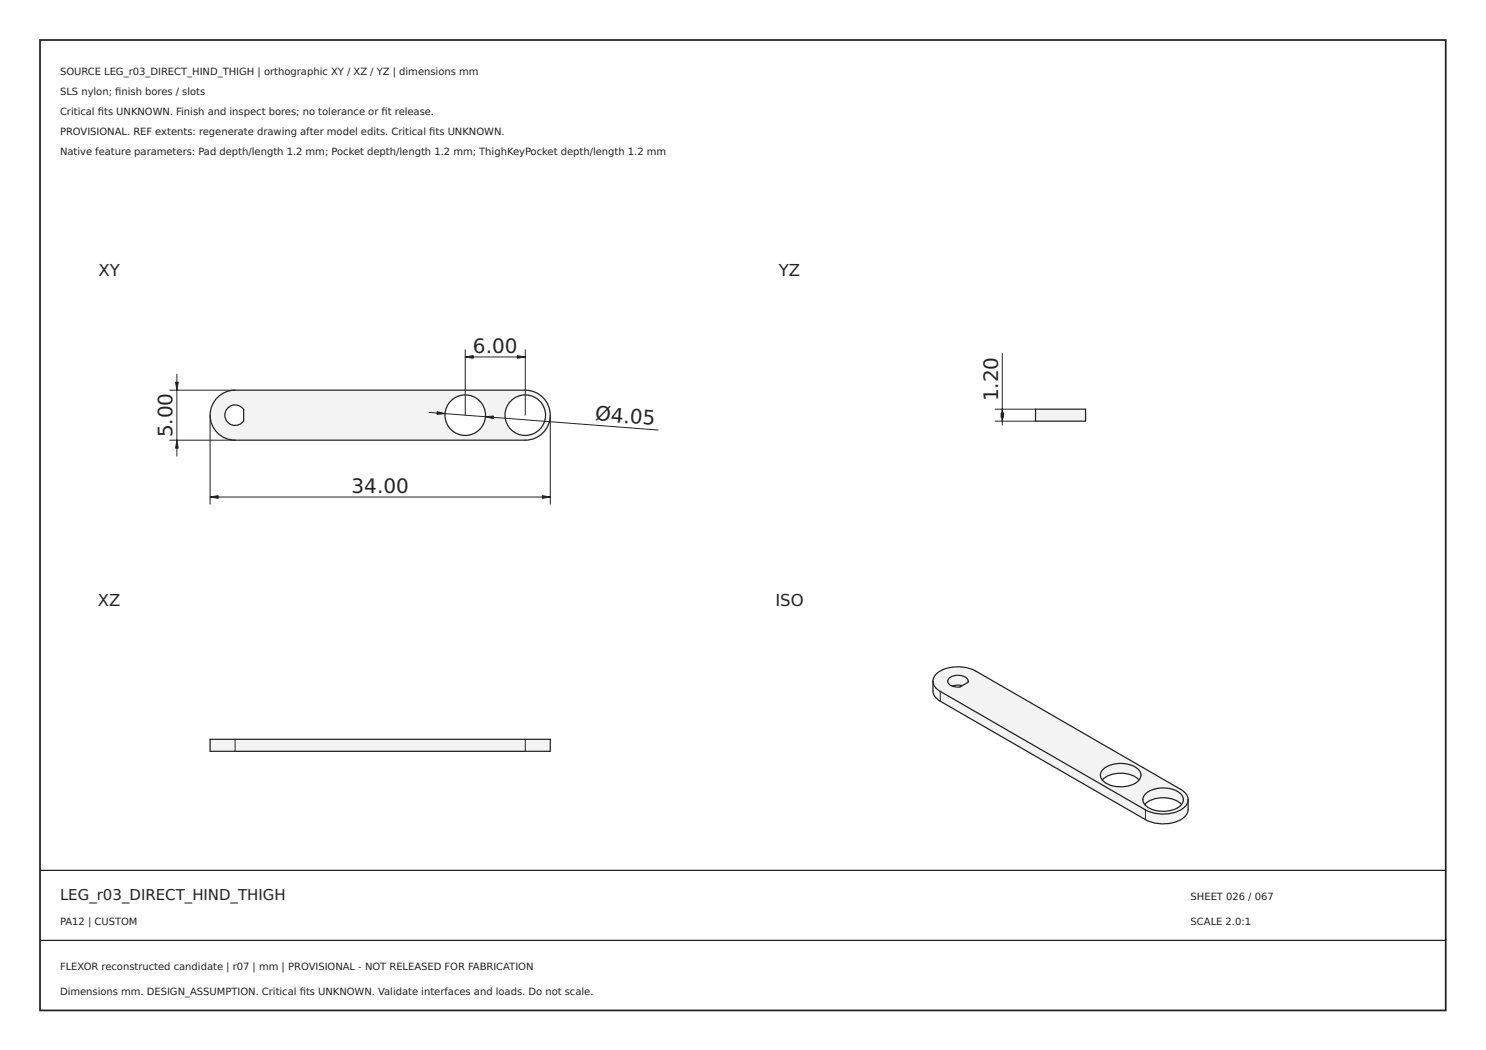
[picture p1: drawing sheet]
<svg xmlns="http://www.w3.org/2000/svg" width="297mm" height="210mm" viewBox="0 0 297 210" stroke-linecap="round" stroke-linejoin="round" font-family="sans-serif">
<path d="M0 0h297v210h-297zM0 0v210h297v-210z" fill="#000"/>
<path d="M8 8h281v194h-281z" fill="none" stroke="#222" stroke-width=".35"/>
<path d="M8 174h281zM8 188h281z" fill="#000" stroke="#222" stroke-width=".25"/>
<path d="M43.2 79.8a5 5 0 0 1 3.8-1.8h58a5 5 0 0 1 5 5 5 5 0 0 1-5 5h-58a5 5 0 0 1-4.5-2.9 5 5 0 0 1 .7-5.3zM45.6 81.5a2.05 2.05 0 0 0 0 3 2.05 2.05 0 0 0 3.1-.4v-2.2a2.05 2.05 0 0 0-3.1-.4zM88.9 83a4.1 4.1 0 0 1 8.1 0 4.1 4.1 0 0 1-8.1 0zM100.9 83a4.1 4.1 0 0 1 8.1 0 4.1 4.1 0 0 1-8.1 0z" fill-rule="evenodd" fill="#f1f3f5"/>
<g fill="none" stroke="#212529" stroke-width=".25">
<path d="M43.2 79.8a5 5 0 0 1 3.8-1.8h58a5 5 0 0 1 5 5 5 5 0 0 1-5 5h-58a5 5 0 0 1-4.5-2.9 5 5 0 0 1 .7-5.3zM45.6 81.5a2.05 2.05 0 0 1 3.1 .4v2.2a2.05 2.05 0 0 1-3.1 .4 2.05 2.05 0 0 1 0-3z"/>
<circle cx="93" cy="83" r="4.1"/>
<circle cx="105" cy="83" r="4.1"/>
</g>
<path d="M33.9 78h13.1M35.4 74.8v16.4M93 71.4h12M93 69.9v13.1M105 69.9v13.1M33.9 88h13.1M42 99.4h68M42 83v17.8M85.8 82.4l45.8 3.6M110 83v17.8" fill="none" stroke="#212529" stroke-width=".2"/>
<g fill="#212529" stroke="#212529" stroke-width=".2">
<path d="M108.4 99.1l1.6 .3-1.6 .2z"/>
<path d="M42 99.4l1.6-.3v.5z"/>
<path d="M35.1 76.4h.5l-.2 1.6z"/>
<path d="M35.4 88l.2 1.6h-.5z"/>
<path d="M97 83.3l1.7-.1-.1 .5z"/>
<path d="M87.4 82.3l1.6 .4-1.7 .1z"/>
<path d="M103.4 71.1l1.6 .3-1.6 .2z"/>
<path d="M93 71.4l1.6-.3v.5z"/>
</g>
<g fill="#f1f3f5">
<path d="M42 147.8h5v2.4h-5z" fill-rule="evenodd"/>
<path d="M47 147.8h58v2.4h-58z" fill-rule="evenodd"/>
<path d="M105 147.8h5v2.4h-5z" fill-rule="evenodd"/>
</g>
<path d="M42 147.8h68v2.4h-68z" fill="none" stroke="#212529" stroke-width=".25"/>
<path d="M47 147.8v2.4M105 147.8v2.4" fill="none" stroke="#212529" stroke-width=".2"/>
<path d="M207 81.8h10v2.4h-10z" fill-rule="evenodd" fill="#f1f3f5"/>
<path d="M207 81.8h10v2.4h-10z" fill="none" stroke="#212529" stroke-width=".25"/>
<path d="M200.4 70.7v14.3M198.9 81.8h8.1M198.9 84.2h8.1" fill="none" stroke="#212529" stroke-width=".2"/>
<g fill="#212529" stroke="#212529" stroke-width=".2">
<path d="M200.4 81.8l.2 1.6h-.5z"/>
<path d="M200.1 82.6h.5l-.2 1.6z"/>
</g>
<g fill="#f1f3f5">
<path d="M186.5 136.2a2.41 2.41 0 0 0 1.5 2v2a2.59 2.59 0 0 1-1.5-2.1z" fill-rule="evenodd"/>
<path d="M188 138.2l41 23.7v2l-41-23.7z" fill-rule="evenodd"/>
<path d="M229 161.9a7.4 7.4 0 0 0 7.9-.6l.5-1 .1-.4a3.4 3.4 0 0 1-.6 3.3 7.4 7.4 0 0 1-7.9 .7z" fill-rule="evenodd"/>
<path d="M187.1 134.8a7.4 7.4 0 0 1 7.9-.7l41 23.7a2.11 2.11 0 0 1 1.5 1.8 2.11 2.11 0 0 1-1.1 2.1 7.7 7.7 0 0 1-7.4 .2l-41-23.7a2.08 2.08 0 0 1-.9-3.4zM189.7 135.6a.94 .94 0 0 0-.2 1 .94 .94 0 0 0 .8 .6l.4 .1a1.95 1.95 0 0 0 1.7-.2l1.1-.8a1.37 1.37 0 0 0-1.5-1.3 2.93 2.93 0 0 0-2.3 .6zM220.7 153.6a1.67 1.67 0 0 0 .4 3 5.7 5.7 0 0 0 6.6-.7 1.65 1.65 0 0 0-.8-2.6 6.1 6.1 0 0 0-6.2 .3zM229.1 158.5a1.67 1.67 0 0 0 .4 3 5.7 5.7 0 0 0 6.7-.7 1.65 1.65 0 0 0-.8-2.6 6.1 6.1 0 0 0-6.3 .3z" fill-rule="evenodd"/>
<path d="M189.7 135.6a2.8 2.8 0 0 1 3.8 .3v.5l-1.1 .7-1.7-.1a.91 .91 0 0 1-1-.3 .91 .91 0 0 1 0-1.1z" fill-rule="evenodd"/>
<path d="M220.7 153.6a5.8 5.8 0 0 1 7 .4 1.48 1.48 0 0 1 0 1.9 5.7 5.7 0 0 0-7.4 0l-.2-.4a1.53 1.53 0 0 1 .6-1.9z" fill-rule="evenodd"/>
<path d="M229.1 158.5a5.8 5.8 0 0 1 7.1 .4 1.48 1.48 0 0 1 0 1.9 5.7 5.7 0 0 0-7.4 0l-.3-.4a1.53 1.53 0 0 1 .6-1.9z" fill-rule="evenodd"/>
</g>
<path d="M186.5 136.2a3.5 3.5 0 0 0 .5 3.2l1 .8 41 23.7a7.4 7.4 0 0 0 7.9-.7 3.4 3.4 0 0 0 .6-3.3M186.5 136.2a2.98 2.98 0 0 1 2.3-2.5 8 8 0 0 1 6.2 .4l41 23.7a2.59 2.59 0 0 1 1.5 2.1M186.5 136.2a2.41 2.41 0 0 0 1.5 2l41 23.7a7.4 7.4 0 0 0 7.9-.6l.5-1 .1-.4M189.7 135.6a2.8 2.8 0 0 1 3.8 .3v.5l-1.6 .9a2 2 0 0 1-2.5-1.1zM192.4 137.1l-1.3-.1-.8 .2M220.3 155.9a5.7 5.7 0 0 1 7.4 0M220.7 153.6a5.8 5.8 0 0 1 7 .4 1.69 1.69 0 0 1-.8 2.6 6.1 6.1 0 0 1-6.3-.3 1.58 1.58 0 0 1 .1-2.7zM229.1 158.5a5.8 5.8 0 0 1 7.1 .4 1.69 1.69 0 0 1-.8 2.6 6.1 6.1 0 0 1-6.3-.3 1.58 1.58 0 0 1 0-2.7zM228.8 160.8a5.7 5.7 0 0 1 7.4 0" fill="none" stroke="#212529" stroke-width=".25"/>
<path d="M188 138.2v2M229 161.9v2" fill="none" stroke="#212529" stroke-width=".2"/>
<g font-size="4" fill="#212529">
<text x="94.5" y="70.5">6.00</text>
<text x="199.5" y="80.2" transform="rotate(-90 199.5 80.2)">1.20</text>
<text x="34.5" y="87.4" transform="rotate(-90 34.5 87.4)">5.00</text>
<text x="118.9" y="84" transform="rotate(4 118.9 84)">Ø4.05</text>
<text x="70.3" y="98.5">34.00</text>
</g>
<g font-size="3.3" fill="#212529">
<text x="19.7" y="55.1">XY</text>
<text x="155.7" y="55.1">YZ</text>
<text x="19.6" y="121.1">XZ</text>
<text x="155" y="121.1">ISO</text>
</g>
<text font-size="3" fill="#222" x="12" y="180">LEG_r03_DIRECT_HIND_THIGH</text>
<g font-size="2" fill="#222">
<text x="12" y="15">SOURCE LEG_r03_DIRECT_HIND_THIGH | orthographic XY / XZ / YZ | dimensions mm</text>
<text x="12" y="19">SLS nylon; fnish bores / slots</text>
<text x="12" y="23">Critical fts UNKNOWN. Finish and inspect bores; no tolerance or ft release.</text>
<text x="19.6" y="23">i</text>
<text x="23" y="19">i</text>
<text x="76.3" y="23">i</text>
<text x="12" y="27">PROVISIONAL. REF extents: regenerate drawing after model edits. Critical fts UNKNOWN.</text>
<text x="85.8" y="27">i</text>
<text x="12" y="31">Native feature parameters: Pad depth/length 1.2 mm; Pocket depth/length 1.2 mm; ThighKeyPocket depth/length 1.2 mm</text>
<text x="238" y="180">SHEET 026 / 067</text>
<text x="12" y="185">PA12 | CUSTOM</text>
<text x="238" y="185">SCALE 2.0:1</text>
<text x="12" y="194">FLEXOR reconstructed candidate | r07 | mm | PROVISIONAL - NOT RELEASED FOR FABRICATION</text>
<text x="12" y="199">Dimensions mm. DESIGN_ASSUMPTION. Critical fts UNKNOWN. Validate interfaces and loads. Do not scale.</text>
<text x="59.9" y="199">i</text>
</g>
</svg>
